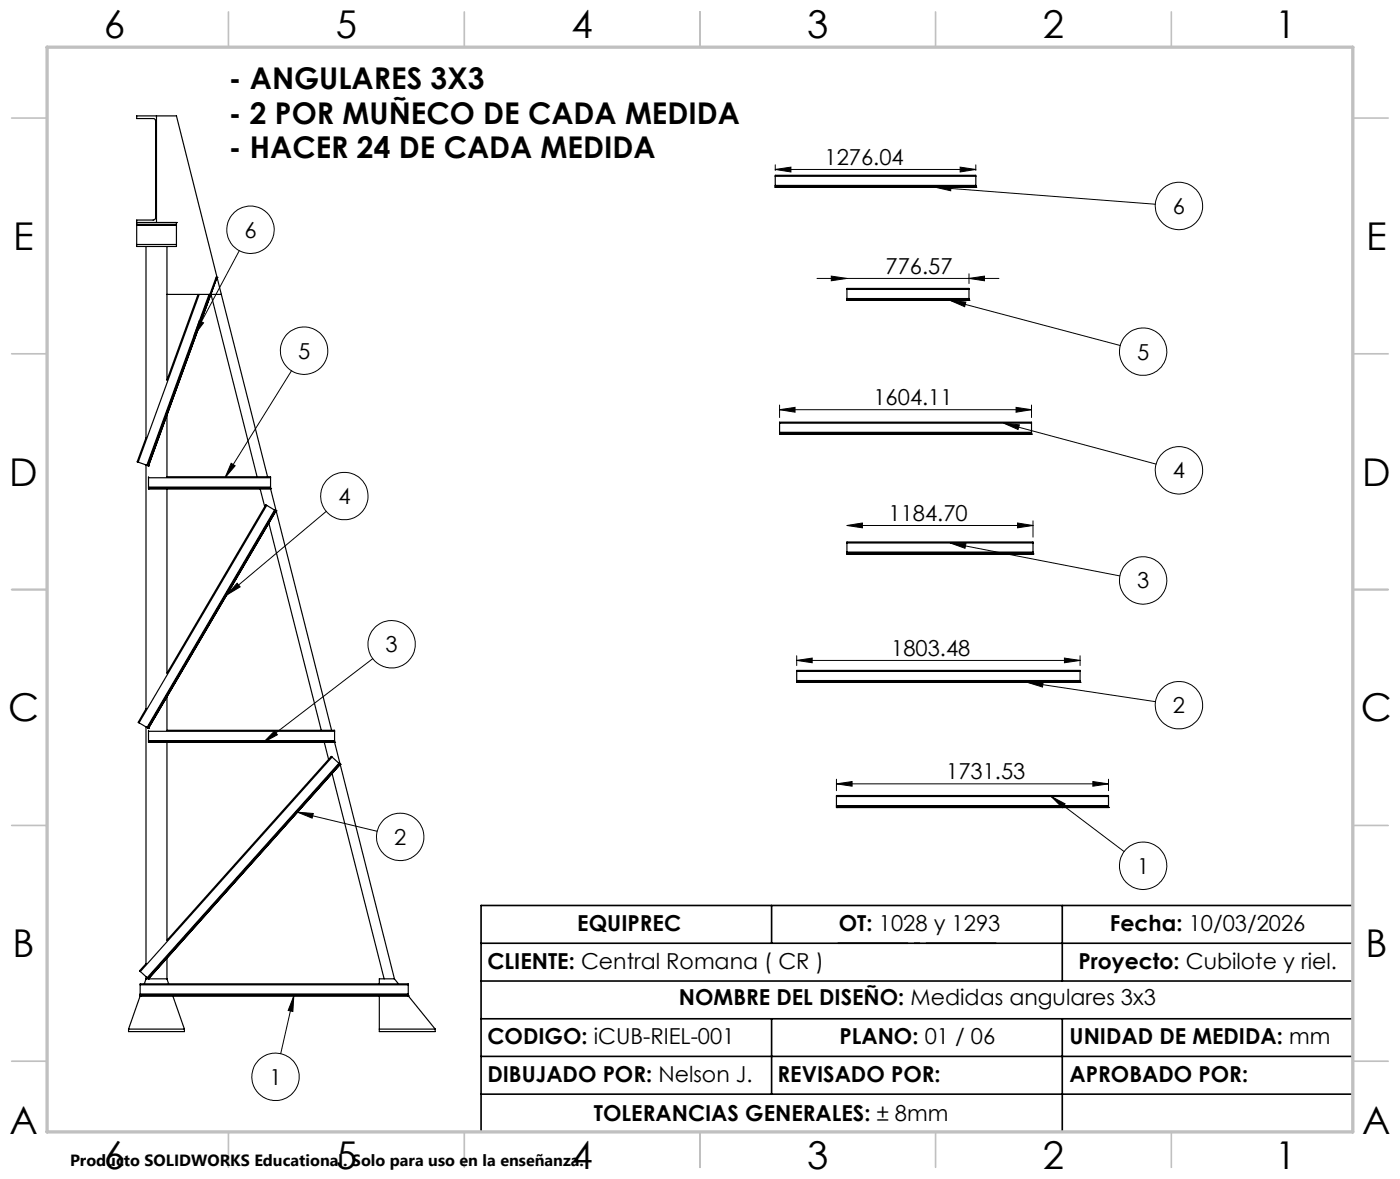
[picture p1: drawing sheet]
<svg xmlns="http://www.w3.org/2000/svg" width="297mm" height="250mm" viewBox="0 0 297 250" stroke-linecap="round" stroke-linejoin="round" font-family="sans-serif">
<g fill="none" stroke="#000" stroke-width=".25">
<path d="M33.2 24.6v22.6M164.5 39.7h.1M164.5 39.5v.2M164.5 39.3v.2M164.5 37.4v-.2h42.5v.2M164.5 39.7h42.5M164.5 39.5h42.5M164.5 39.3h42.5M164.5 37.4h42.5M164.5 37.4v1.9M207 39.7h.1M207 39.5v.2"/>
<path d="M207 39.3v.2M207 37.4v1.9M29 47.2h.1M29 47.2v.4M29 47.6v.2M29 51.8v.5h8.4v-.5M29 47.2v-.5h3.6l.3-.3 .1-.2v-20.6l-.3-.5h-3.7v-.5h8.4l9.6 37.8M29 47.2h8.4M29 47.6h8.4M29 47.8h8.4M29 51.8h8.4M29 47.8v4"/>
<path d="M31 52.3v40.5l-1.9 5.1 .2 .1M35.4 52.3v28.3l6.6-18.2M37.4 47.2h.1M37.4 47.2v.4M37.4 47.6v.2M37.4 47.8v4M46 58.8h-.1l-14.6 39.9M46 58.8h.1M46 58.8l-14.5 40M35.4 62.4h9.1M42.3 62.4l-13 35.6M44.3 62.4l-13.1 36.3"/>
<path d="M44.7 62.4h2.3M44.8 62.4l9.7 38.7M47 62.4l9.8 38.7M179.7 63.7h.1M179.7 63.5v.2M179.7 63.3v.2M179.7 61.4v-.2h25.9v.2M179.7 63.7h25.9M179.7 63.5h25.9M179.7 63.3h25.9M179.7 61.4h25.9M179.7 61.4v1.9"/>
<path d="M205.6 63.7h.1M205.6 63.5v.2M205.6 63.3v.2M205.6 61.4v1.9M29.3 98l1.9 .7M31 98.6v51.7M31.2 98.7h.1M31.3 98.7l.2 .1M31.5 98.8h.1M35.4 88v13.1h22v.2M165.4 92.1h.1M165.4 91.8v.3"/>
<path d="M165.4 91.7v.1M165.4 89.7v-.2h53.4v.2M165.4 92.1h53.4M165.4 91.8h53.4M165.4 91.7h53.4M165.4 89.7h53.4M165.4 89.7v2M218.8 92.1h.1M218.8 91.8v.3M218.8 91.7v.1M218.8 89.7v2M31.5 103.6h.1"/>
<path d="M31.5 103.4v.2M31.5 103.3v.1M31.5 101.1v.2M31.5 101.3v2M31.5 103.6h25.9M31.5 103.4h25.9M31.5 103.3h25.9M31.5 101.3h25.9M35.4 103.6v39.2l21-35.7 .2 .1M55.2 103.6l1 3.8M56.6 107.2l-27.1 46.1M56.6 107.2l1.6 .9"/>
<path d="M57 111l11.2 43.9M57.4 103.6h.1M57.4 103.4v.2M57.4 103.3v.1M57.4 101.3v2M57.4 103.6l12.9 51.3M58.2 108.1l.2 .1M58.2 108.1l-27 46.2M58.4 108.2l.2 .1M58.4 108.2l-27.1 46.1M58.6 108.3h.1M58.6 108.3l-27.1 46.1"/>
<path d="M179.7 117.2v.3M179.7 117.5h.1M179.7 117.1v.1M179.7 115.1v-.2h39.4v.2M179.7 115.1v2M179.7 117.2h39.4M179.7 117.5h39.4M179.7 117.1h39.4M179.7 115.1h39.4M219.1 117.2v.3M219.1 117.5h.1M219.1 117.1v.1"/>
<path d="M219.1 115.1v2M29.5 153.3l1.7 1M31 154.1v50.3l-1.4 1.5 .2 .1M31 150.3l-1.7 2.9 .2 .1M31.2 154.3h.1M31.3 154.3l.2 .1M31.5 157.2v.2M31.5 157.4h.1M31.5 157v.2M31.5 154.9v.2M31.5 154.4h.1M31.5 157.2h39.5"/>
<path d="M31.5 157.4h39.5M31.5 157h39.5M31.5 155.1h39.5M31.5 155.1v1.9M35.4 147.8v7.1h35.6v.2M35.4 157.4v42M68.8 157.4l.9 3.6M71 157.2v.2M71 157.4h.1M71 157v.2M71 155.1v1.9M71 157.4l12.7 50.2"/>
<path d="M169 144.5v.2M169 144.7h.1M169 144.3v.2M169 142.4v-.2h60.1v.2M169 144.5h60.1M169 144.7h60.1M169 144.3h60.1M169 142.4h60.1M169 142.4v1.9M229.1 144.5v.2M229.1 144.7h.1M229.1 144.3v.2"/>
<path d="M229.1 142.4v1.9M70.4 160.5l-.1-.1-34.9 39M70.4 160.5l-40.6 45.5M70.4 160.5l1.5 1.3M70.4 164l11.1 43.6M71.9 161.8l.1 .1M71.9 161.8l-40.7 45.5M72 161.9l.2 .2M72 161.9l-40.6 45.5M72.2 162.1h.1M72.2 162.1l-40.7 45.5M177.4 171.2h.1"/>
<path d="M177.4 171v.2M177.4 170.8v.2M177.4 168.9v-.2h57.8v.2M177.4 171.2h57.8M177.4 171h57.8M177.4 170.8h57.8M177.4 168.9h57.8M177.4 168.9v1.9M235.2 171.2h.1M235.2 171v.2M235.2 170.8v.2M235.2 168.9v1.9"/>
<path d="M27.3 218.2v.5h11.8v-.5M27.3 218.2h11.8M29.7 210.9v.3M29.7 211.2h.1M29.7 210.8v.1M29.7 208.8v-.2h56.9v.2M29.7 210.9h56.9M29.7 211.2h56.9M29.7 210.8h56.9M29.7 208.8h56.9M29.7 208.8v2M29.7 211.2l-2.4 7"/>
<path d="M29.8 206l1.4 1.3M31 207.6h4.4M31 207.6l-.4 1M31 207.1v.5M31.2 207.3l.2 .1M31.4 207.4l.1 .2M31.5 207.6h.1M35.4 203.2v4.4M35.4 207.6l.4 1M36.7 211.2l2.4 7M80.5 211.2v7.5h11.8v-.5M80.5 218.2h11.8"/>
<path d="M83.7 207.6h-3.2v1M83.7 207.6l.8 1M86.6 210.9v.3M86.6 211.2h.1M86.6 210.8v.1M86.6 208.8v2M86.6 211.2l5.7 7"/>
</g>
<g fill="none" stroke="#000" stroke-width=".21">
<path d="M164.5 35.9l3.3-.5v1.1zM164.5 34.9v1.2M164.5 35.9h42.5M198.4 39.7l3.4-.2-.1 .9zM198.4 39.7l46.7 3.6M203.7 35.4l3.3 .5-3.3 .6zM207 34.9v1.2M50.8 53.1l-9.6 18M173.3 59h38.6M176.4 58.5l3.3 .5-3.3 .5zM205.6 59l3.2-.5v1zM205.6 58.1v2"/>
<path d="M42.3 68l.9 .5-2 2.6zM61.8 78.6l-14.1 22.7M201.6 63.7l3.3 .4-.3 .9zM201.6 63.7l36 9.6M49 98.2l.9 .6-2.2 2.5zM165.4 86.9l3.3-.5v1zM165.4 85.9v2.6M165.4 86.9h53.4M212.9 89.7l3.4 .4-.3 1zM212.9 89.7l32.4 8.7M215.5 86.4l3.3 .5-3.3 .5zM218.8 85.9v2.6"/>
<path d="M69.2 108.4l-21.1 17.8M179.7 111.4l3.3-.5v1zM179.7 111.4h39.4M201.6 115.1l3.3 .1-.2 1.1zM201.6 115.1l36 7M215.9 110.9l3.2 .5-3.2 .5zM219.1 110.4v3.5M50.3 123.7l.6 .7-2.8 1.8zM79.1 139.7l-23.2 17.7M169 139.1v2M225.8 139.5l3.3 .5-3.3 .5zM229.1 139.1v2"/>
<path d="M58.2 155l.6 .8-2.9 1.6zM169 140l3.3-.5v1zM169 140h60.1M218 144.7h3.3l-.1 1zM218 144.7l27.1 4.1M63.1 172.2l3.4 .3-.3 1zM63.1 172.2l16.9 4.1M177.4 166.2l3.4-.5v1zM177.4 165.2v2.5M177.4 166.2h57.8M223 168.9l3 1.5-.6 .9zM223 168.9l15.5 11.7"/>
<path d="M231.8 165.7l3.4 .5-3.4 .5zM235.2 165.2v2.5M62.3 211.2l-.2 3.3-1-.2zM62.3 211.2l-2.8 12.2"/>
<circle cx="53.1" cy="48.7" r="5"/>
<circle cx="250.1" cy="43.7" r="5"/>
<circle cx="64.5" cy="74.4" r="5"/>
<circle cx="242.5" cy="74.6" r="5"/>
<circle cx="250.1" cy="99.7" r="5"/>
<circle cx="73" cy="105.2" r="5"/>
<circle cx="83.1" cy="136.6" r="5"/>
<circle cx="242.5" cy="123.1" r="5"/>
<circle cx="250.1" cy="149.5" r="5"/>
<circle cx="84.9" cy="177.5" r="5"/>
<circle cx="242.5" cy="183.6" r="5"/>
<circle cx="58.4" cy="228.3" r="5"/>
</g>
<path d="M177.7 200h33.7" fill="none" stroke="#000" stroke-width=".35" stroke-dasharray="15.2 1.3 1.3 1.3" stroke-dashoffset=".3" stroke-linecap="butt"/>
<path d="M163.7 192v8M225.4 192v16M287 192h-184.9v48M102.1 200h184.9M102.1 208h184.9M102.1 216h184.9M163.7 216v16M225.4 216v24M102.1 224h184.9M102.1 232h184.9" fill="none" stroke="#000" stroke-width=".35"/>
<g fill="none" stroke="#c0c0c0" stroke-width=".35">
<path d="M48.5 2.5v7.5M98.5 2.5v7.5M148.5 2.5v7.5M198.5 2.5v7.5M248.5 2.5v7.5M2.5 25h7.5M287 25h7.5M2.5 75h7.5M287 75h7.5M2.5 125h7.5M287 125h7.5M2.5 175h7.5"/>
<path d="M287 175h7.5M2.5 225h7.5M287 225h7.5M48.5 240v7.5M98.5 240v7.5M148.5 240v7.5M198.5 240v7.5M248.5 240v7.5"/>
</g>
<path d="M10 10h277v230h-277z" fill="none" stroke="#c0c0c0" stroke-width=".7"/>
<g fill="#000">
<path d="M203.7 35.4l3.3 .5-3.3 .6zM164.5 35.9l3.3-.5v1.1z"/>
<path d="M205.6 59l3.2-.5v1zM176.4 58.5l3.3 .5-3.3 .5z"/>
<path d="M215.5 86.4l3.3 .5-3.3 .5zM165.4 86.9l3.3-.5v1z"/>
<path d="M215.9 110.9l3.2 .5-3.2 .5zM179.7 111.4l3.3-.5v1z"/>
<path d="M225.8 139.5l3.3 .5-3.3 .5zM169 140l3.3-.5v1z"/>
<path d="M231.8 165.7l3.4 .5-3.4 .5zM177.4 166.2l3.4-.5v1z"/>
<path d="M62.3 211.2l-.2 3.3-1-.2zM63.1 172.2l3.4 .3-.3 1zM58.2 155l.6 .8-2.9 1.6zM50.3 123.7l.6 .7-2.8 1.8zM49 98.2l.9 .6-2.2 2.5zM42.3 68l.9 .5-2 2.6zM223 168.9l3 1.5-.6 .9zM218 144.7h3.3l-.1 1zM201.6 115.1l3.3 .1-.2 1.1zM212.9 89.7l3.4 .4-.3 1zM201.6 63.7l3.3 .4-.3 .9zM198.4 39.7l3.4-.2-.1 .9z"/>
</g>
<g font-size="8.1">
<text x="22" y="8">6</text>
<text x="71.2" y="8">5</text>
<text x="121.2" y="8">4</text>
<text x="171.2" y="8">3</text>
<text x="221.2" y="8">2</text>
<text x="270.5" y="8">1</text>
<text x="2.8" y="53">E</text>
<text x="289.8" y="53">E</text>
<text x="2" y="103">D</text>
<text x="289" y="103">D</text>
<text x="1.7" y="153">C</text>
<text x="288.7" y="153">C</text>
<text x="2.7" y="203">B</text>
<text x="289.7" y="203">B</text>
<text x="2" y="240.5">A</text>
<text x="289" y="240.5">A</text>
<text x="22" y="248">6</text>
<text x="71.2" y="248">5</text>
<text x="121.2" y="248">4</text>
<text x="171.2" y="248">3</text>
<text x="221.2" y="248">2</text>
<text x="270.5" y="248">1</text>
</g>
<g font-size="6.3">
<text x="48.6" y="18.9">- ANGULARES 3X3</text>
<text x="48.6" y="26.2">- 2 POR MUÑECO DE CADA MEDIDA</text>
<text x="48.6" y="33.6">- HACER 24 DE CADA MEDIDA</text>
</g>
<g font-size="4.7">
<text x="174.9" y="34.9">1276.04</text>
<text x="248.8" y="45.4">6</text>
<text x="51.9" y="50.4">6</text>
<text x="187.9" y="58">776.57</text>
<text x="63.2" y="76.1">5</text>
<text x="241.2" y="76.3">5</text>
<text x="185.3" y="85.9">1604.11</text>
<text x="248.8" y="101.4">4</text>
<text x="71.8" y="106.9">4</text>
<text x="188.5" y="110.4">1184.70</text>
<text x="241.2" y="124.8">3</text>
<text x="81.8" y="138.3">3</text>
<text x="189.1" y="139">1803.48</text>
<text x="248.8" y="151.2">2</text>
<text x="200.7" y="165.2">1731.53</text>
<text x="83.6" y="179.2">2</text>
<text x="241.2" y="185.3">1</text>
<text x="122.5" y="197.5">EQUIPREC</text>
<text x="178" y="197.4">OT: 1028 y 1293</text>
<text x="235.5" y="197.5">Fecha: 10/03/2026</text>
<text x="103.4" y="205.5">CLIENTE: Central Romana ( CR )</text>
<text x="228.8" y="205.5">Proyecto: Cubilote y riel.</text>
<text x="144" y="213.2">NOMBRE DEL DISEÑO: Medidas angulares 3x3</text>
<text x="103.4" y="221.3">CODIGO: iCUB-RIEL-001</text>
<text x="178.1" y="221.3">PLANO: 01 / 06</text>
<text x="226.9" y="221.3">UNIDAD DE MEDIDA: mm</text>
<text x="57.2" y="230">1</text>
<text x="103.4" y="229.5">DIBUJADO POR: Nelson J.</text>
<text x="164.9" y="229.5">REVISADO POR:</text>
<text x="226.9" y="229.5">APROBADO POR:</text>
<text x="126" y="237.7">TOLERANCIAS GENERALES: ± 8mm</text>
</g>
<text font-size="3.4" x="14.9" y="247.2">Producto SOLIDWORKS Educational. Solo para uso en la enseñanza.</text>
</svg>
